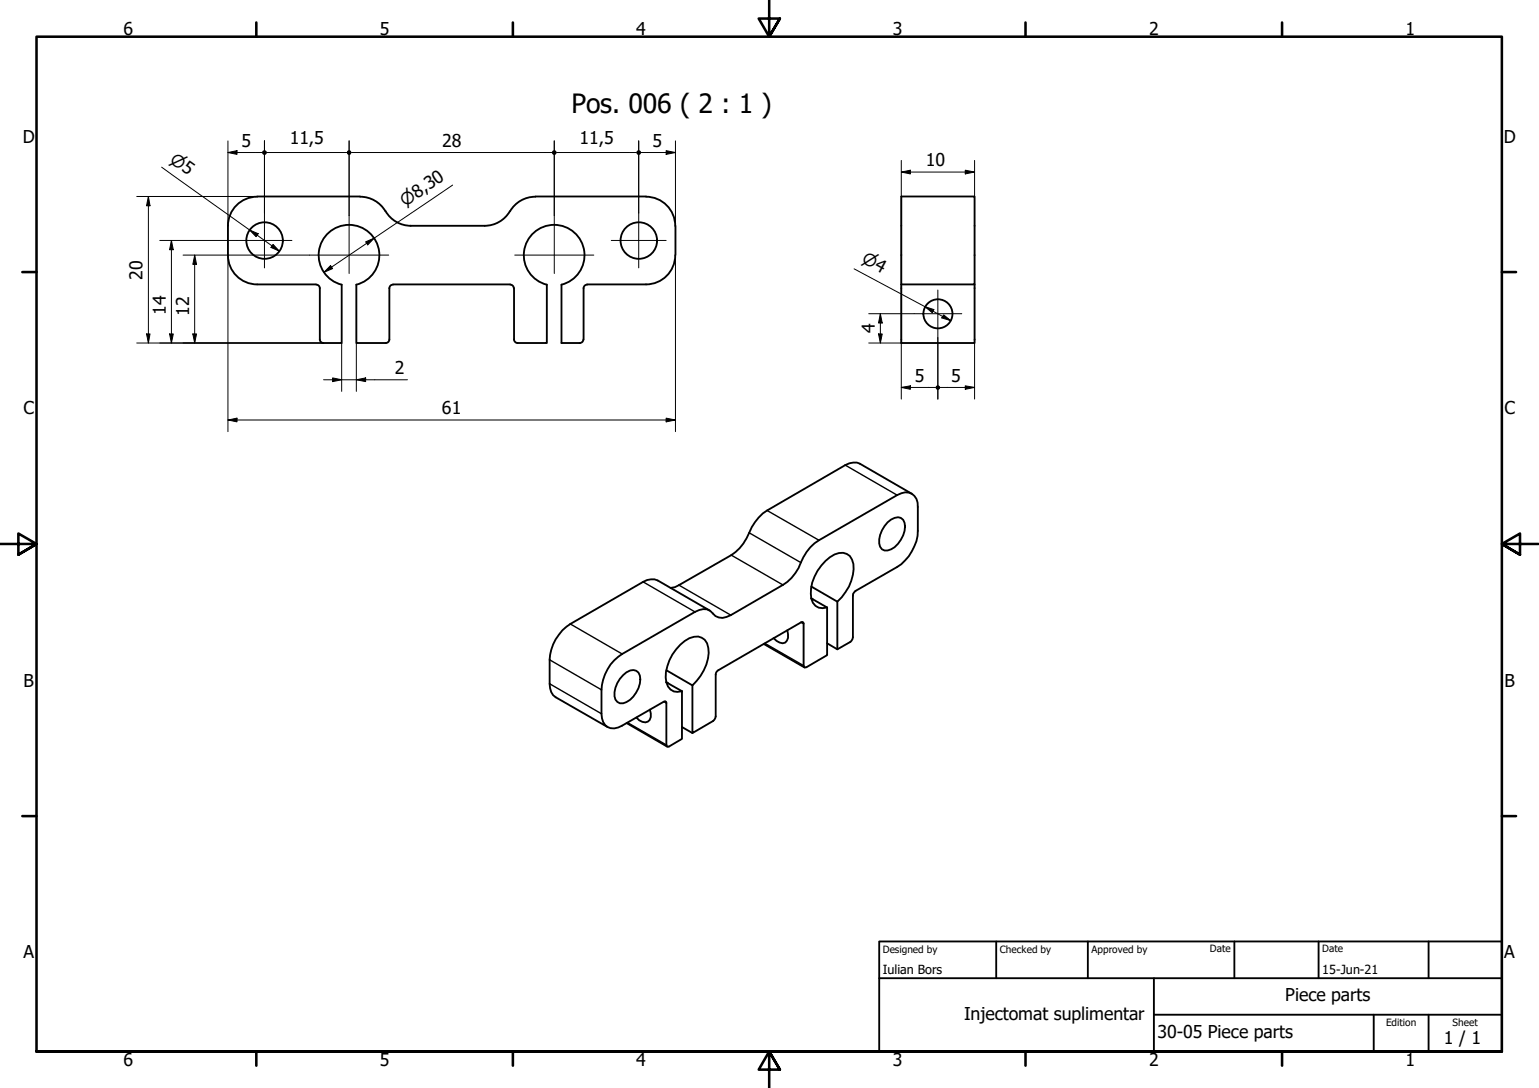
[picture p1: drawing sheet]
<svg xmlns="http://www.w3.org/2000/svg" width="420mm" height="297mm" viewBox="0 0 420 297" stroke-linecap="round" stroke-linejoin="round" font-family="sans-serif">
<!-- layer: Visible (ISO) -->
<g fill="none" stroke="#000" stroke-width=".51">
<path d="M70.2 53.7a8 8 0 0 0-8 8M70.2 53.6h28.1M98.3 53.7a8.5 8.5 0 0 1 7.5 4.7 8 8 0 0 0 6.4 3.2h20.1M146.1 53.7a8.5 8.5 0 0 0-7.4 4.7 8 8 0 0 1-6.4 3.2M146.2 53.6h30.2M176.4 53.7a8 8 0 0 1 7.9 8M62.2 69.7a8 8 0 0 0 8 7.9h16.1M62.2 61.6v8M107.3 77.7a.99 .99 0 0 0-1 1v14a.99 .99 0 0 1-1 .9h-8v-15.9a8.3 8.3 0 0 0 4.8-12.7 8.3 8.3 0 0 0-13.6-.1 8.3 8.3 0 0 0 4.8 12.8v15.9h-5a.99 .99 0 0 1-1-.9v-14a.99 .99 0 0 0-1-1M107.3 77.6h32M139.3 77.7a.98 .98 0 0 1 1 1M140.3 78.7v14a.98 .98 0 0 0 1 .9"/>
<path d="M160.3 77.6h16.1M160.3 77.7a.98 .98 0 0 0-1 1v14M184.3 69.7a8 8 0 0 1-7.9 7.9M184.4 61.6v8M246.1 77.6h20v-24h-20v40h20v-16M159.3 92.7a.99 .99 0 0 1-1 .9h-5v-15.9a8.3 8.3 0 0 0 4.8-12.7 8.3 8.3 0 0 0-13.6-.1 8.3 8.3 0 0 0 4.8 12.8v15.9h-8M248.9 134.8l-14.1-8.2a4.3 4.3 0 0 0-4 .4l-21.4 12.4a14.8 14.8 0 0 0-5.6 7.5 11.8 11.8 0 0 1-4.2 4.7l-14.2 8.2-1.2 .5-1.1 .2M242.3 142.6a3.6 3.6 0 0 1 3.6-1.2 3.1 3.1 0 0 1 1.1 3.6 7 7 0 0 1-4.7 5.3 1.87 1.87 0 0 1-2.3-1.9 7.5 7.5 0 0 1 2.3-5.8zM193.7 166.7l-14.1-8.2a4.3 4.3 0 0 0-4 .4l-19.9 11.5a12.4 12.4 0 0 0-5.6 9.7v6.6a4.1 4.1 0 0 0 1.6 3.7l14.2 8.1M208.5 175.8l11.1 6.4M214.9 172.1a2.89 2.89 0 0 1-.5 3.3 2.88 2.88 0 0 1-3.2-1.2M221.5 160.1l7.1 4.2"/>
<path d="M222 163.7l-.5-.3 4.3 2.4M225.8 175.6l2.8 1.7 3.9-2.4 .4-.9v-11.9l.7-.8 11.3-6.5a12.6 12.6 0 0 0 5.7-9.8v-6.6a3.3 3.3 0 0 0-4.5-3.7l-22.5 12.8a13.7 13.7 0 0 0-5.6 7.6 11.7 11.7 0 0 1-4.3 4.6l-14.2 8.2a3.8 3.8 0 0 1-5.6-1.1 3.8 3.8 0 0 0-4.2 .3l-19.8 11.4a12.4 12.4 0 0 0-5.7 9.8v6.6a3.7 3.7 0 0 0 2.5 3.9l1 .1 2.2-.8 11.7-6.7 .3 .5v11.5l.2 .4h.5l3.6-2.1v-13M225.8 165.8v13.1l-5.6 3.3-.7-.1-.1-11.8-.3-.5-.4 .1-23 13.4-.3 .9-.1 11.9-.6 .7-5.7 3.3v-13M228.6 164.3a12.5 12.5 0 0 0 4.4-10.3 3.4 3.4 0 0 0-5.2-2.6 12.3 12.3 0 0 0-6.3 12 3.1 3.1 0 0 0 4.3 2.4M228.6 164.3v13M170.1 184.3a2.87 2.87 0 0 1 4.2-.7 6 6 0 0 1-1.4 6.6 4.3 4.3 0 0 1-3.7 1.8 2.49 2.49 0 0 1-1.4-3 7.9 7.9 0 0 1 2.3-4.7zM171.1 197.4l11 6.4M177.4 193.7a2.34 2.34 0 0 1-1.2 3.5l-.8-.1-.9-.5-.8-.7M181.9 186.2l.5 .3M181.9 183l7.1 4.1M181.9 186.3l4.3 2.4M186.2 198.5l2.8 1.6"/>
<path d="M189 187.1a12.8 12.8 0 0 0 4.4-10.3 3.4 3.4 0 0 0-5.2-2.6 12.2 12.2 0 0 0-6.3 12.1 3.1 3.1 0 0 0 4.3 2.4"/>
<circle cx="72.2" cy="65.7" r="5"/>
<circle cx="174.4" cy="65.7" r="5"/>
<circle cx="256.1" cy="85.7" r="4"/>
</g>
<!-- layer: Visible Narrow (ISO) -->
<g fill="none" stroke="#000" stroke-width=".38">
<path d="M209.4 139.4l14.2 8.1M230.8 127l14.1 8.2M175.6 158.9l14.1 8.2M185.4 159.8l14.1 8.1M199.6 151.6l14.1 8.1M204.5 145.5l14.1 8.1M155.7 170.4l14.2 8.1M208.8 175.6l10.6 6.1M218.7 169.9l.7 .4M150.1 186.7l14.1 8.2M150.1 180.1l14.1 8.2M171.3 197.3l10.6 6.1"/>
<path d="M181.2 191.6l.7 .3"/>
</g>
<!-- layer: Border (ISO) -->
<g fill="none" stroke="#000" stroke-width=".7">
<path d="M70 6.1v3.9M140 6.1v3.9M210 0v10l-2.9-4.9h5.8l-2.9 4.9 2.9-4.9M280 6.1v3.9M350 6.1v3.9M6.1 74.3h3.9M410 74.3h3.9M0 148.5h10l-5-2.8v5.7l5-2.9-5 2.9M420 148.5h-10l5-2.8v5.7l-5-2.9 5 2.9M6.1 222.8h3.9M410 222.8h3.9M10 287.1v-277.1h400v277.1h-400h400"/>
<path d="M70 287.1v3.8M140 287.1v3.8M212.9 292l-2.9-4.9 2.9 4.9h-5.8l2.9-4.9v9.9M280 287.1v3.8M350 287.1v3.8"/>
</g>
<!-- layer: Title (ISO) -->
<path d="M240 257h170v30.1h-170zM272 257v10.1M297 257v10.1M337 257v10.1M360 257v10.1M390 257v10.1M240 267.1h170M315 277h95M315 267.1v20M375 277v10.1M390 277v10.1" fill="none" stroke="#000" stroke-width=".51"/>
<!-- layer: Center Mark (ISO) -->
<path d="M72.2 58.2v14.9M95.3 58.9v15.8M151.3 58.9v15.8M174.4 58.2v14.9M64.7 65.6h15M84.5 69.6h21.6M140.5 69.6h21.6M166.9 65.6h15M256 79.2v13M249.6 85.6h13" fill="none" stroke="#000" stroke-width=".27"/>
<!-- layer: Dimension (ISO) -->
<g fill="none" stroke="#000" stroke-width=".27">
<path d="M62.2 38.5v23.1M72.2 38.5v19.7v-19.7M95.3 38.5v20.4M151.3 38.5v20.4M174.4 38.5v19.7M184.4 38.5v23.1M37.3 53.6h32.9M40.5 53.6l.5 2.6h-1zM40.5 53.6v40M44.1 45.6l32.2 23M62.2 41.6l2.5-.5v1zM62.2 41.6h9.4"/>
<path d="M72.8 41.6h21.9M95.9 41.6h54.8M123.6 50.5l-35.1 23.8M152 41.6h21.7M175 41.6h9.4M181.9 41.1l2.5 .5-2.5 .5zM246.1 47l2.4-.5v1zM246.1 43.8v65.2M246.1 47h20M263.5 46.5l2.6 .5-2.6 .5zM266.1 43.8v65.2M43.6 65.6h21.1"/>
<path d="M46.8 65.6l.5 2.6h-1zM46.8 65.6v28M50 69.6h22.1M53.1 69.6l.6 2.6h-1.1zM53.1 69.6v24M62.2 69.6v48.2M68.1 62.8l2.4 1-.6 .8zM72.3 69.6h12.2M74.5 66.7l1.8 1.9-2.3-1.1zM90.2 72.5l.6 .8-2.3 1zM99.8 66l2.4-1-1.8 1.9zM184.4 69.6v48.2"/>
<path d="M233.2 73.4l26.4 14.2M37.3 93.6h51M40 91.2h1l-.5 2.4zM46.3 91.2h1l-.5 2.4zM52.6 91.2h1.1l-.6 2.4zM93.3 93.6v13.3M97.3 93.6v13.3M237.2 93.6h8.9M237.2 85.6h12.4M239.8 91.2h1.1l-.6 2.4zM240.3 85.6l.6 2.6h-1.1zM240.3 85.6v8"/>
<path d="M252.5 83.7l2.5 .8-.5 .9zM256 92.2v16.8M257.6 86l2 1.6-2.5-.8zM62.2 114.7l2.5-.5v1zM62.2 114.7h122.2M88.3 103.7h23M90.8 103.2l2.5 .5-2.5 .5zM97.3 103.7l2.5-.5v1zM181.9 114.2l2.5 .5-2.5 .5zM246.1 105.8l2.4-.5v1zM246.1 105.8h9.3M256.7 105.8h9.4"/>
<path d="M263.5 105.3l2.6 .5-2.6 .5z"/>
</g>
<g fill="#000">
<path d="M40.5 53.6l.5 2.6h-1z" fill-rule="evenodd"/>
<path d="M62.2 41.6l2.5-.5v1z" fill-rule="evenodd"/>
<path d="M181.9 41.1l2.5 .5-2.5 .5z" fill-rule="evenodd"/>
<path d="M246.1 47l2.4-.5v1z" fill-rule="evenodd"/>
<path d="M263.5 46.5l2.6 .5-2.6 .5z" fill-rule="evenodd"/>
<path d="M46.8 65.6l.5 2.6h-1z" fill-rule="evenodd"/>
<path d="M53.1 69.6l.6 2.6h-1.1z" fill-rule="evenodd"/>
<path d="M68.1 62.8l2.4 1-.6 .8z" fill-rule="evenodd"/>
<path d="M74.5 66.7l1.8 1.9-2.3-1.1z" fill-rule="evenodd"/>
<path d="M90.2 72.5l.6 .8-2.3 1z" fill-rule="evenodd"/>
<path d="M99.8 66l2.4-1-1.8 1.9z" fill-rule="evenodd"/>
<path d="M40 91.2h1l-.5 2.4z" fill-rule="evenodd"/>
<path d="M46.3 91.2h1l-.5 2.4z" fill-rule="evenodd"/>
<path d="M52.6 91.2h1.1l-.6 2.4z" fill-rule="evenodd"/>
<path d="M239.8 91.2h1.1l-.6 2.4z" fill-rule="evenodd"/>
<path d="M240.3 85.6l.6 2.6h-1.1z" fill-rule="evenodd"/>
<path d="M252.5 83.7l2.5 .8-.5 .9z" fill-rule="evenodd"/>
<path d="M257.6 86l2 1.6-2.5-.8z" fill-rule="evenodd"/>
<path d="M62.2 114.7l2.5-.5v1z" fill-rule="evenodd"/>
<path d="M90.8 103.2l2.5 .5-2.5 .5z" fill-rule="evenodd"/>
<path d="M97.3 103.7l2.5-.5v1z" fill-rule="evenodd"/>
<path d="M181.9 114.2l2.5 .5-2.5 .5z" fill-rule="evenodd"/>
<path d="M246.1 105.8l2.4-.5v1z" fill-rule="evenodd"/>
<path d="M263.5 105.3l2.6 .5-2.6 .5z" fill-rule="evenodd"/>
<circle cx="72.2" cy="41.7" r=".62"/>
<circle cx="95.3" cy="41.7" r=".62"/>
<circle cx="151.3" cy="41.7" r=".62"/>
<circle cx="174.4" cy="41.7" r=".62"/>
<circle cx="256.1" cy="105.8" r=".62"/>
</g>
<text font-size="7.2" x="156" y="30.8">Pos. 006 ( 2 : 1 )</text>
<g font-size="4.8">
<text x="33.7" y="9.6">6</text>
<text x="103.7" y="9.6">5</text>
<text x="173.7" y="9.6">4</text>
<text x="243.7" y="9.6">3</text>
<text x="313.7" y="9.6">2</text>
<text x="383.7" y="9.6">1</text>
<text x="6.2" y="38.9">D</text>
<text x="65.9" y="40.1">5</text>
<text x="79.1" y="39.3">11,5</text>
<text x="120.7" y="40.1">28</text>
<text x="158.2" y="39.3">11,5</text>
<text x="178.1" y="40.1">5</text>
<text x="410.5" y="38.9">D</text>
<text x="252.8" y="45.4">10</text>
<text x="38.9" y="76.3" transform="rotate(-90 38.9 76.3)">20</text>
<text x="45.3" y="86" transform="rotate(-90 45.3 86)">14</text>
<text x="51.6" y="86.2" transform="rotate(-90 51.6 86.2)">12</text>
<text x="238.8" y="91" transform="rotate(-90 238.8 91)">4</text>
<text x="107.8" y="102.2">2</text>
<text x="249.7" y="104.2">5</text>
<text x="259.7" y="104.2">5</text>
<text x="6.4" y="113.1">C</text>
<text x="120.6" y="113.1">61</text>
<text x="410.7" y="113.1">C</text>
<text x="6.4" y="187.4">B</text>
<text x="410.7" y="187.4">B</text>
<text x="6.4" y="261.7">A</text>
<text x="410.7" y="261.7">A</text>
<text x="350.9" y="273.3">Piece parts</text>
<text x="263.2" y="278.4">Injectomat suplimentar</text>
<text x="316" y="283.3">30-05 Piece parts</text>
<text x="394.2" y="285">1 / 1</text>
<text x="33.7" y="290.9">6</text>
<text x="103.7" y="290.9">5</text>
<text x="173.7" y="290.9">4</text>
<text x="243.7" y="290.9">3</text>
<text x="313.7" y="290.9">2</text>
<text x="383.7" y="290.9">1</text>
</g>
<g font-size="4.6">
<text x="46.1" y="44.1" transform="rotate(35 46.1 44.1)">⌀5</text>
<text x="110.6" y="56.4" transform="rotate(-34 110.6 56.4)">⌀8,30</text>
<text x="235" y="71.6" transform="rotate(28 235 71.6)">⌀4</text>
</g>
<g font-size="3.4">
<text x="241" y="266">Iulian Bors</text>
<text x="361" y="266">15-Jun-21</text>
</g>
<g font-size="2.7">
<text x="241" y="260.1">Designed by</text>
<text x="273" y="260.1">Checked by</text>
<text x="298" y="260.1">Approved by</text>
<text x="330.3" y="260">Date</text>
<text x="361" y="260">Date</text>
<text x="378.4" y="280.1">Edition</text>
<text x="396.6" y="280.1">Sheet</text>
</g>
</svg>
